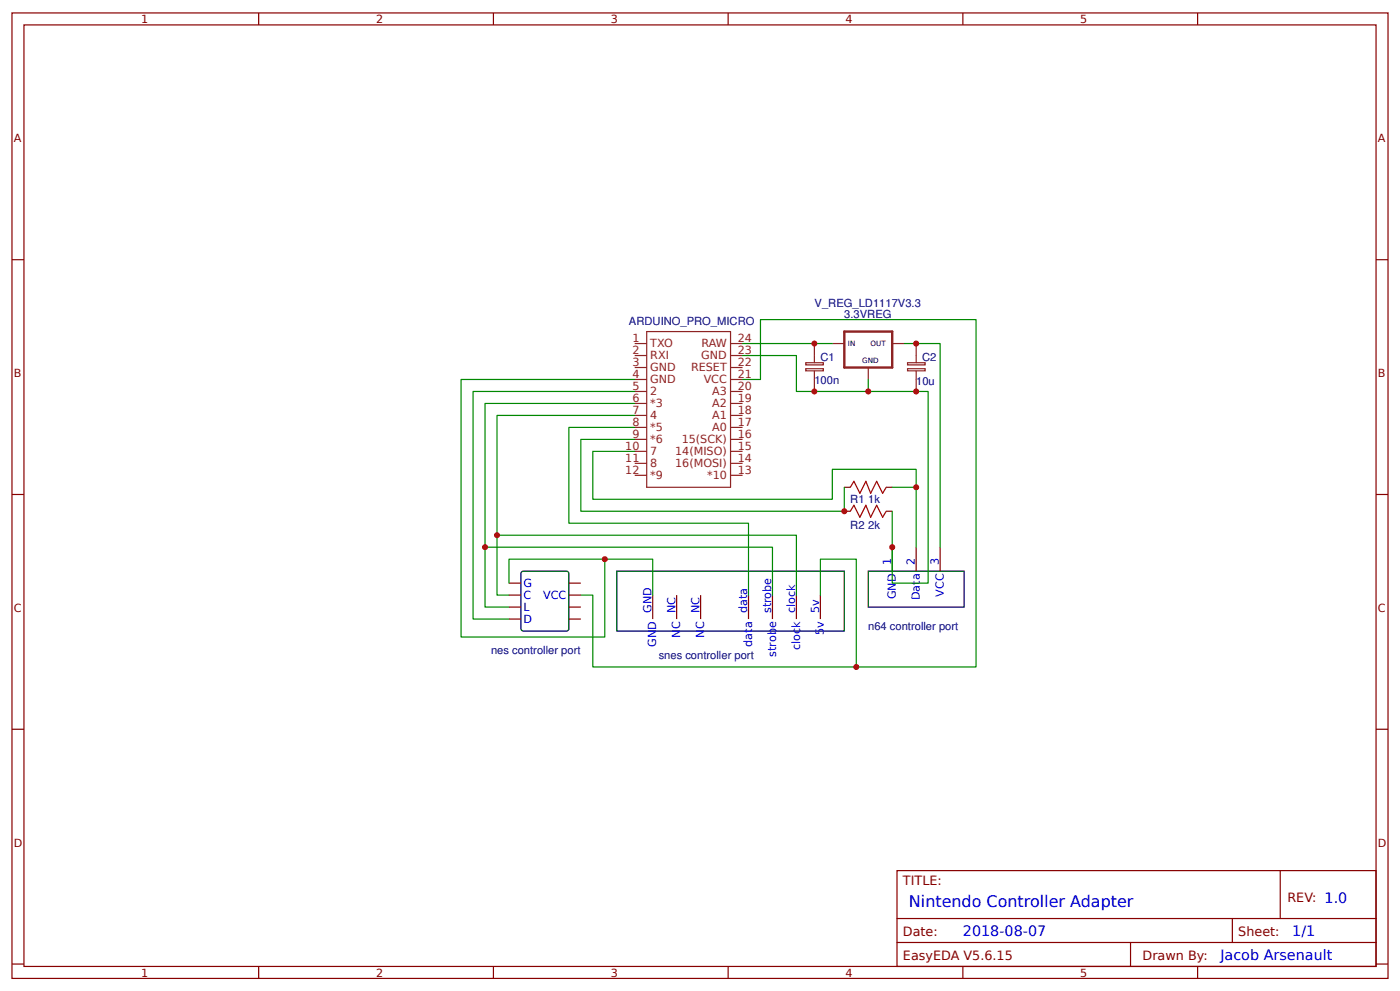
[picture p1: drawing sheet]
<svg xmlns="http://www.w3.org/2000/svg" width="309mm" height="219mm" viewBox="0 0 309 219" stroke-linecap="round" stroke-linejoin="round" font-family="sans-serif">
<g fill="none" stroke="#800" stroke-width=".26">
<path d="M2.6 2.9h304.1v213.2h-304.1zM5.3 5.5h298.7v208h-298.7zM57.1 2.9v2.6M109 2.9v2.6M160.9 2.9v2.6M212.7 2.9v2.6M264.6 2.9v2.6M2.6 57.4h2.7M304 57.4h2.7M2.6 109.2h2.7M186.5 107.6h1.4M186.5 112.9h1.4"/>
<path d="M195.8 107.6h1.3M195.8 112.9h1.3M304 109.2h2.7M112.4 128.8h2.7M112.4 131.4h2.7M112.4 134.1h2.7M112.4 136.7h2.7M125.7 128.8h2.6M125.7 131.4h2.6M125.7 134.1h2.6M125.7 136.7h2.6M144.2 131.4v5.3"/>
<path d="M149.5 131.4v5.3M154.8 131.4v5.3M165.4 131.4v5.3M170.7 131.4v5.3M175.9 131.4v5.3M181.2 131.4v5.3M197.1 120.9v5.3M202.4 120.9v5.3M207.7 120.9v5.3M2.6 161.1h2.7M304 161.1h2.7M198.2 192.3h105.8v21.2h-105.8z"/>
<path d="M282.8 192.3v10.6M2.6 212.9h2.7M57.1 213.5v2.6M109 213.5v2.6M160.9 213.5v2.6M198.2 202.9h105.8M198.2 208.2h105.8M212.7 213.5v2.6M249.8 208.2v5.3M264.6 213.5v2.6M272.3 202.9v5.3M304 212.9h2.7"/>
</g>
<g fill="none" stroke="#8d2323" stroke-width=".26">
<path d="M140.2 78.5h2.7M140.2 75.9h2.7M142.9 73.2h18.5v34.4h-18.5zM161.4 78.5h2.6M161.4 75.9h2.6M179.9 75.9v4.2M183.9 75.9h2.6M197.1 75.9h2.7M202.4 75.9v4.2M140.2 86.5h2.7M140.2 89.1h2.7M140.2 91.8h2.7"/>
<path d="M140.2 94.4h2.7M140.2 97h2.7M140.2 99.7h2.7M140.2 83.8h2.7M140.2 81.2h2.7M161.4 86.5h2.6M161.4 89.1h2.6M161.4 91.8h2.6M161.4 94.4h2.6M161.4 97h2.6M161.4 99.7h2.6M161.4 83.8h2.6"/>
<path d="M161.4 81.2h2.6M178 81.4h3.9v.5h-3.9zM178 80.1h3.9v.5h-3.9zM179.9 82v4.5M191.8 81.2v2.6M200.5 81.4h3.9v.5h-3.9zM200.5 80.1h3.9v.5h-3.9zM202.4 82v4.5M140.2 102.3h2.7M140.2 105h2.7M161.4 102.3h2.6M161.4 105h2.6"/>
</g>
<path d="M186.5 73.2h10.6v8h-10.6z" fill="none" stroke="#8d2323" stroke-width=".53"/>
<path d="M115.2 126.4l.4-.2h9.5l.5 .2 .1 12.5-.3 .4-9.8 .1-.4-.3zM136.3 126.2h50.2v13.2h-50.2zM191.8 126.2h21.2v7.9h-21.2z" fill="none" stroke="#000" stroke-width=".26"/>
<g fill="none" stroke="#080" stroke-width=".26">
<path d="M164 78.5h11.9v8h15.9v-2.7M164 75.9h19.9M199.8 75.9h7.9v45M140.2 86.5h-35.7v50.2h7.9M140.2 89.1h-33v45h5.2M140.2 91.8h-30.4v39.6h2.6M140.2 94.4h-14.5v21.2h39.7v15.8M140.2 97h-11.9v15.9h58.2v-5.3M140.2 99.7h-9.2v10.6h52.9v-6.6h18.5v3.9M140.2 83.8h-38.3v56.9h31.7v-17.2M164 83.8h4v-13.2h47.6v76.7h-26.4v-23.8h-8v7.9M191.8 86.5h13.3v42.3h-8v-15.9"/>
<path d="M109.8 118.2h66.1v13.2M197.1 107.6h5.3v13.3M107.2 120.9h63.5v10.5M112.4 128.8v-5.3h31.8v7.9M128.3 131.4h2.7v15.9h58.2"/>
</g>
<path d="M187.9 107.6l.7-1.3 1.4 2.7 1.3-2.7 1.1 2.7 1.3-2.7 1.3 2.7 .8-1.4M187.9 112.9l.7-1.3 1.4 2.6 1.3-2.6 1.1 2.6 1.3-2.6 1.3 2.6 .8-1.3" fill="none" stroke="#a00000" stroke-width=".26"/>
<g fill="#c00">
<circle cx="189.2" cy="147.3" r=".66"/>
<circle cx="107.2" cy="120.9" r=".66"/>
<circle cx="202.4" cy="86.5" r=".66"/>
<circle cx="202.4" cy="75.9" r=".66"/>
<circle cx="179.9" cy="86.5" r=".66"/>
<circle cx="179.9" cy="75.9" r=".66"/>
<circle cx="191.8" cy="86.5" r=".66"/>
<circle cx="202.4" cy="107.6" r=".66"/>
<circle cx="186.5" cy="112.9" r=".66"/>
<circle cx="197.1" cy="120.9" r=".66"/>
<circle cx="109.8" cy="118.2" r=".66"/>
<circle cx="133.6" cy="123.5" r=".66"/>
</g>
<text font-size="3.5" fill="#00f" x="200.8" y="200.2">Nintendo Controller Adapter</text>
<g font-size="3.2" fill="#00f">
<text x="212.7" y="206.9">2018-08-07</text>
<text x="285.5" y="206.9">1/1</text>
<text x="269.6" y="212.1">Jacob Arsenault</text>
</g>
<g font-size="2.8" fill="#800">
<text x="199.5" y="195.5">TITLE:</text>
<text x="284.4" y="199.2">REV: 1.0</text>
<text x="199.5" y="206.9">Date:</text>
<text x="273.6" y="206.9">Sheet:</text>
<text x="199.5" y="212.1">EasyEDA V5.6.15</text>
<text x="252.4" y="212.1">Drawn By:</text>
</g>
<g font-size="2.5" fill="#800">
<text x="31.2" y="5.1">1</text>
<text x="83.1" y="5.1">2</text>
<text x="134.9" y="5.1">3</text>
<text x="186.8" y="5.1">4</text>
<text x="238.7" y="5.1">5</text>
<text x="3" y="31.4">A</text>
<text x="304.4" y="31.4">A</text>
<text x="3" y="83.3">B</text>
<text x="304.4" y="83.3">B</text>
<text x="3" y="135.1">C</text>
<text x="304.4" y="135.1">C</text>
<text x="3" y="187">D</text>
<text x="304.4" y="187">D</text>
<text x="31.2" y="215.7">1</text>
<text x="83.1" y="215.7">2</text>
<text x="134.9" y="215.7">3</text>
<text x="186.8" y="215.7">4</text>
<text x="238.7" y="215.7">5</text>
</g>
<g font-size="2.5" fill="#000080">
<text x="139" y="71.8">ARDUINO_PRO_MICRO</text>
<text x="180" y="67.8">V_REG_LD1117V3.3</text>
<text x="186.5" y="70.2">3.3VREG</text>
<text x="181.2" y="79.7">C1</text>
<text x="203.7" y="79.7">C2</text>
<text x="179.9" y="84.7">100n</text>
<text x="202.4" y="85">10u</text>
<text x="187.9" y="111.2">R1</text>
<text x="191.8" y="111.2">1k</text>
<text x="187.9" y="116.7">R2</text>
<text x="191.8" y="116.7">2k</text>
<text x="191.8" y="139.2">n64 controller port</text>
<text x="108.5" y="144.5">nes controller port</text>
<text x="145.5" y="145.6">snes controller port</text>
</g>
<g font-size="2.5" fill="#8d2323">
<text x="139.7" y="75.6">1</text>
<text x="143.7" y="76.7">TXO</text>
<text x="155" y="76.7">RAW</text>
<text x="163" y="75.6">24</text>
<text x="139.7" y="83.6">4</text>
<text x="139.7" y="80.9">3</text>
<text x="139.7" y="78.3">2</text>
<text x="143.7" y="82">GND</text>
<text x="143.7" y="79.3">RXI</text>
<text x="152.7" y="82">RESET</text>
<text x="154.9" y="79.3">GND</text>
<text x="163" y="78.3">23</text>
<text x="163" y="80.9">22</text>
<text x="163" y="83.6">21</text>
<text x="139.7" y="86.2">5</text>
<text x="139.7" y="88.8">6</text>
<text x="143.7" y="87.3">2</text>
<text x="143.7" y="89.9">*3</text>
<text x="143.7" y="84.6">GND</text>
<text x="155.5" y="84.6">VCC</text>
<text x="157.3" y="89.9">A2</text>
<text x="157.3" y="87.3">A3</text>
<text x="163" y="88.8">19</text>
<text x="163" y="86.2">20</text>
<text x="139.7" y="91.5">7</text>
<text x="139.7" y="94.1">8</text>
<text x="143.7" y="92.6">4</text>
<text x="143.7" y="95.2">*5</text>
<text x="157.3" y="95.2">A0</text>
<text x="157.3" y="92.6">A1</text>
<text x="163" y="94.1">17</text>
<text x="163" y="91.5">18</text>
<text x="138.1" y="99.4">10</text>
<text x="139.7" y="96.8">9</text>
<text x="143.7" y="97.8">*6</text>
<text x="143.7" y="100.5">7</text>
<text x="149.2" y="100.5">14(MISO)</text>
<text x="150.6" y="97.8">15(SCK)</text>
<text x="163" y="99.4">15</text>
<text x="163" y="96.8">16</text>
<text x="138.1" y="102.1">11</text>
<text x="138.1" y="104.7">12</text>
<text x="143.7" y="103.1">8</text>
<text x="143.7" y="105.8">*9</text>
<text x="149.2" y="103.1">16(MOSI)</text>
<text x="156.2" y="105.8">*10</text>
<text x="163" y="104.7">13</text>
<text x="163" y="102.1">14</text>
</g>
<g font-size="2.5" fill="#00f">
<text x="196.8" y="124.8" transform="rotate(-90 196.8 124.8)">1</text>
<text x="202.1" y="124.8" transform="rotate(-90 202.1 124.8)">2</text>
<text x="207.4" y="124.8" transform="rotate(-90 207.4 124.8)">3</text>
<text x="115.6" y="129.6">G</text>
<text x="208.5" y="131.8" transform="rotate(-90 208.5 131.8)">VCC</text>
<text x="115.6" y="132.2">C</text>
<text x="115.6" y="134.9">L</text>
<text x="115.6" y="137.5">D</text>
<text x="120" y="132.2">VCC</text>
<text x="143.9" y="135.4" transform="rotate(-90 143.9 135.4)">GND</text>
<text x="149.2" y="135.4" transform="rotate(-90 149.2 135.4)">NC</text>
<text x="154.5" y="135.4" transform="rotate(-90 154.5 135.4)">NC</text>
<text x="165.1" y="135.4" transform="rotate(-90 165.1 135.4)">data</text>
<text x="170.4" y="135.4" transform="rotate(-90 170.4 135.4)">strobe</text>
<text x="175.7" y="135.4" transform="rotate(-90 175.7 135.4)">clock</text>
<text x="181" y="135.4" transform="rotate(-90 181 135.4)">5v</text>
<text x="197.9" y="132.3" transform="rotate(-90 197.9 132.3)">GND</text>
<text x="203.2" y="132.6" transform="rotate(-90 203.2 132.6)">Data</text>
<text x="145" y="142.9" transform="rotate(-90 145 142.9)">GND</text>
<text x="150.3" y="140.8" transform="rotate(-90 150.3 140.8)">NC</text>
<text x="155.6" y="140.8" transform="rotate(-90 155.6 140.8)">NC</text>
<text x="166.2" y="142.8" transform="rotate(-90 166.2 142.8)">data</text>
<text x="176.7" y="143.6" transform="rotate(-90 176.7 143.6)">clock</text>
<text x="182" y="140.3" transform="rotate(-90 182 140.3)">5v</text>
<text x="171.4" y="145.1" transform="rotate(-90 171.4 145.1)">strobe</text>
</g>
<g font-size="1.6">
<text x="187.3" y="76.4">IN</text>
<text x="192.4" y="76.4">OUT</text>
<text x="190.5" y="80.1">GND</text>
</g>
</svg>
